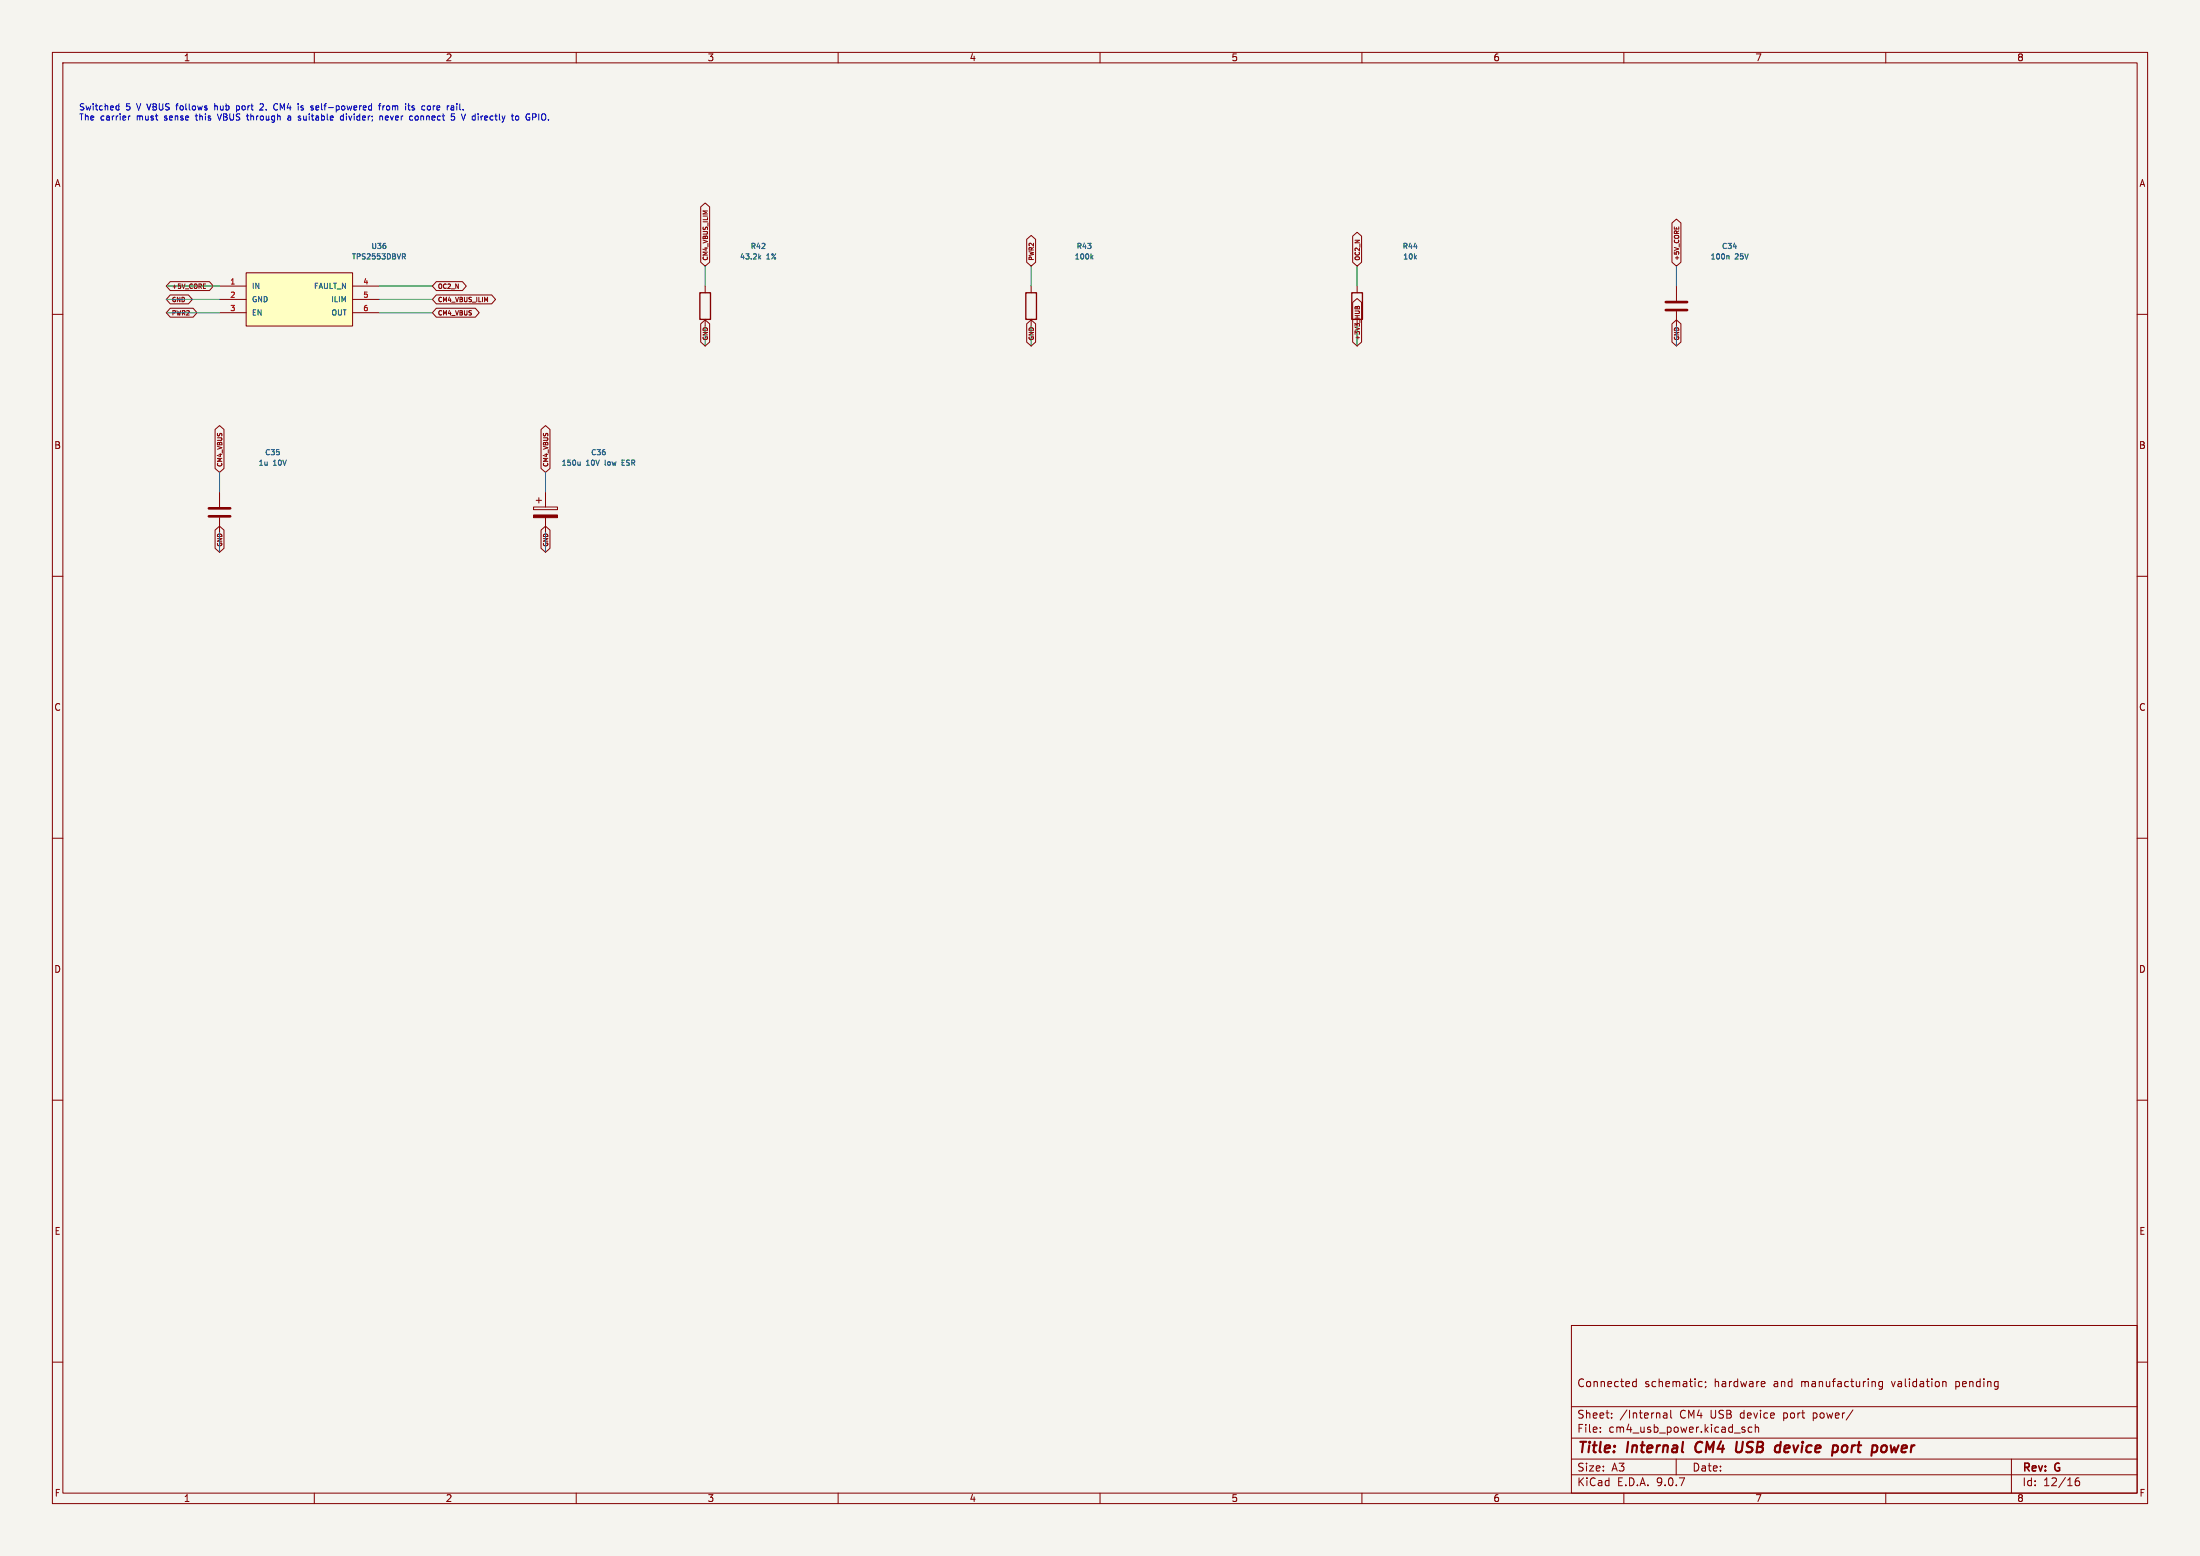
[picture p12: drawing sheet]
<svg xmlns="http://www.w3.org/2000/svg" width="420mm" height="297mm" viewBox="0 0 420 297" stroke-linecap="round" stroke-linejoin="round" font-family="sans-serif">
<path d="M0 0h420v297h-420z" fill="#f5f4ef" stroke="#f5f4ef" stroke-width=".19"/>
<g fill="none" stroke="#840000" stroke-width=".19">
<path d="M10 10h400v277h-400zM12 12h396v273h-396zM60 10v2M110 10v2M160 10v2M210 10v2M260 10v2M310 10v2M360 10v2M134.6 54.6v1.3M196.8 54.6v1.3M259.1 54.6v1.3"/>
<path d="M320 54.6v2.8M320 59.4v2.8M10 60h2M134.6 61v1.2M196.8 61v1.2M408 60h2M41.9 94v2.8M41.9 98.8v2.8M101.9 96.8h4.5v.5h-4.5zM102.4 95.5h1M102.9 95v1M104.1 94v2.8"/>
<path d="M104.1 98.8v2.8M10 110h2M408 110h2M10 160h2M408 160h2M10 210h2M408 210h2M300 253h108v32h-108zM10 260h2M300 278.5h108M300 274.5h108M300 268.5h108"/>
<path d="M305.5 273.2v.2M305.5 272.5v.1M307.7 270.5v.2M307.7 269.8v.1M311.7 264.4l.2 .3 .5-.1M312.4 263.2v1.5M312.4 263.8l-.5-.1-.2 .3M317.6 269.8h.6v.9M318.2 270l-.5 .1a.29 .29 0 0 0-.2 .3 .29 .29 0 0 0 .2 .3l.5-.1M318.9 269.2v1.3l.3 .2M320 278.5v3M324.4 264.6h.5"/>
<path d="M324.4 263.8h.5M325.6 263.8v.1M325.7 264.6l-.2 .3M332.7 272.9l.4 .1 .1 .2-.3 .2h-.2M332.7 272.4l.4 .1M334.4 272.5l-.4-.1-.3 .3 .2 .6h.5M335.1 272.5l.2-.1 .4 .1v.9M335.1 271.9v1.5M336.4 263.7l.5 .1v.2l-.7 .2M336.9 264.6l-.5 .1M353.7 269.1l-1.3 1.9M357.9 263.8l.1 .9"/>
<path d="M359.4 263.8l-.5-.1-.2 .3 .1 .6h.6M359.4 263.7v1.2l-.3 .3-.4-.1M370.9 263.8h.5l.1 .9M384 278.5v6.5M408 260h2M60 285v2M110 285v2M160 285v2M210 285v2M260 285v2M300 281.5h108M310 285v2"/>
<path d="M360 285v2M396.9 282.1a.59 .59 0 0 0-.7 .6v.6l.1 .2 .4 .1 .2-.2 .1-.5-.1-.2h-.5l-.2 .2"/>
</g>
<path d="M323.9 275.5a1.27 1.27 0 0 0 0 1.6M331.5 277v.1a.66 .66 0 0 0 .9-.1M331.6 275.2l-.2 1.6M352.4 275.9a.62 .62 0 0 0-.8 .4v.7l.6 .2M359.6 275.9l.5 .1 .1 .3-.1 .5-.4 .4" fill="none" stroke="#840000" stroke-width=".4"/>
<path d="M318 57.7h4.1M318 59.2h4.1M39.9 97h4M39.9 98.6h4" fill="none" stroke="#840000" stroke-width=".51"/>
<path d="M144.9 49.1l.3 .3M145.2 48.8l-.3 .4M208.4 49.1l.3 .3M208.7 48.8l-.4 .4M329.8 48.8l.3 .1v.5M110.8 88.1v.7M110.8 88.7l-.3 .1M118.8 88.3h.3M119.2 87.8h-.4v1h.4" fill="none" stroke="#006464" stroke-width=".19"/>
<path d="M133.6 55.9h2v5.1h-2zM195.8 55.9h2.1v5.1h-2.1zM258.1 55.9h2v5.1h-2z" fill="none" stroke="#840000" stroke-width=".25"/>
<path d="M101.9 98.3h4.5v.5h-4.5z" fill="#840000" stroke="#840000" stroke-width=".19"/>
<path d="M47 52.1h20.3v10.1h-20.3z" fill="#ffffc2"/>
<g fill="none" stroke="#840000" stroke-width=".19">
<path d="M133.8 39.5l.8-.8 .9 .8v10.6l-.9 .7-.8-.7zM32.5 58.8h4.4l.7 .9-.7 .8h-4.4l-.8-.8zM32.5 56.3h3.5l.7 .9-.7 .8h-3.5l-.8-.8zM32.5 53.8h7.5l.7 .8-.7 .9h-7.5l-.8-.9zM38.8 55.1h.4M38.8 54.2h.4M41.9 54.6h5.1M41.9 57.2h5.1M41.9 59.7h5.1M47 52.1h20.3v10.1h-20.3zM67.3 54.6h5.1M67.3 57.2h5.1"/>
<path d="M67.3 59.7h5.1M83.3 58.8h7.4l.8 .9-.8 .8h-7.4l-.8-.8zM83.3 56.3h10.6l.7 .9-.7 .8h-10.6l-.8-.8zM83.3 53.8h5l.7 .8-.7 .9h-5l-.8-.9zM196 45.7l.8-.8 .9 .8v4.4l-.9 .7-.8-.7zM258.2 57.7l.9-.7 .8 .7v7.6l-.8 .7-.9-.7zM258.2 45.1l.9-.8 .8 .8v5l-.8 .7-.9-.7zM259.1 58.7l.1-.2h.2l.1 .5M259.1 58.7l-.3-.2-.1 .5M259.1 58.7v.3M319.2 42.6l.8-.8 .9 .8v7.5l-.9 .7-.8-.7zM319.6 43.3v.4"/>
<path d="M320.5 43.3v.4M133.8 61.8l.8-.7 .9 .7v3.5l-.9 .7-.8-.7zM196 61.8l.8-.7 .9 .7v3.5l-.9 .7-.8-.7zM319.2 61.8l.8-.7 .9 .7v3.5l-.9 .7-.8-.7zM41.1 82l.8-.8 .9 .8v7.4l-.9 .8-.8-.8zM103.3 82l.8-.8 .9 .8v7.4l-.9 .8-.8-.8zM41.1 101.2l.8-.8 .9 .8v3.5l-.9 .7-.8-.7zM103.3 101.2l.8-.8 .9 .8v3.5l-.9 .7-.8-.7z"/>
</g>
<path d="M76.8 48.4h.4l.2 .2-.1 .3-.5 .1M77.1 49l.3 .4" fill="none" stroke="#006464" stroke-width=".19"/>
<g fill="none" stroke="#009600" stroke-width=".19">
<path d="M31.7 54.6h10.2M31.7 59.7h10.2M31.7 57.2h10.2M72.4 54.6h10.1M72.4 59.7h10.1M72.4 57.2h10.1M134.6 50.8v3.8M196.8 50.8v3.8M259.1 50.8v3.8M320 50.8v3.8M134.6 62.2v3.8M196.8 62.2v3.8"/>
<path d="M259.1 62.2v3.8M320 62.2v3.8M41.9 90.2v3.8M104.1 90.2v3.8M41.9 101.6v3.8M104.1 101.6v3.8"/>
</g>
<g fill="none" stroke="#0000c2" stroke-width=".19">
<path d="M22.7 19.8v1.2M41 19.8v1.2M49.6 19.9l.5-.1 .2 .2M52.5 19.9h.5M72.7 19.8l-.3 .2v1M87.2 19.8v.1M22.2 20.9h.5M22.2 20.3h.5M24.5 22.1v.8M24.9 22.1l-.4 .3M33.6 20.2h.4M37.3 22.1h.4"/>
<path d="M41.3 20.2l-.3 .1M41.5 21.7l.4 1.2M45.2 20.9h.4M45.2 20.3h.4M45.2 20.2v1.2M47.4 22.9h.1M50.3 20.1l-.7 .9h.7M53 20.9h-.5M55 22.2h.4l.1 .7M55.5 22.4l-.6 .2 .2 .3h.4M57.6 20.6l.3 .1 .1 .1-.4 .2M57.6 20.2l.3 .1"/>
<path d="M60.7 20.2l-.4 .2 .1 .5 .3 .1M60.9 20.5l-.6 .1M65 22.2v.6l.6 .1M65.6 21.7v1.2M72.2 20.2h.5M72.5 22.2h.5v.7M72.5 22.1v.8M73.1 20.2v.8M73.4 20.2l-.3 .2M73.9 20.3l-.1 .1 .1 .5M74 22.1l-.4 .2v.6h.4M74.1 22.4l-.5 .1"/>
<path d="M77.8 20.2h.5M78.2 21h.1M79.1 20.3l-.3-.1-.2 .2 .1 .1 .4 .2v.2h-.5M79.7 22.2l-.3-.1-.2 .3 .1 .5h.4M81.8 20.2l.4 .2-.1 .5-.3 .1M86.6 22.2l.2 .2v.3l-.2 .2M87.2 20.2v.8M90.2 22.2v.6M98.6 22.1l.4 .3v.4l-.4 .1M102.9 21.7v1.2"/>
</g>
<g font-size="2.8" fill="#840000">
<text x="301" y="277.9">Title:</text>
<text x="310.6" y="277.9">Internal</text>
<text x="324.5" y="277.9">CM4</text>
<text x="333" y="277.9">USB</text>
<text x="341.3" y="277.9">device</text>
<text x="353.1" y="277.9">port</text>
<text x="361.4" y="277.9">power</text>
</g>
<g font-size="2.1" fill="#840000">
<text x="301" y="265">Connected</text>
<text x="313.9" y="265">schematic;</text>
<text x="327.3" y="265">hardware</text>
<text x="338.7" y="265">and</text>
<text x="344.1" y="265">manufacturing</text>
<text x="361.6" y="265">validation</text>
<text x="373.9" y="265">pending</text>
<text x="301" y="273.7">File:</text>
<text x="301" y="271">Sheet:</text>
<text x="307.1" y="273.7">cm4_usb_power.kicad_sch</text>
<text x="309.2" y="271">/Internal</text>
<text x="320.7" y="271">CM4</text>
<text x="326.7" y="271">USB</text>
<text x="332.5" y="271">device</text>
<text x="340.8" y="271">port</text>
<text x="346.6" y="271">power/</text>
<text x="301" y="281.1">Size:</text>
<text x="307.6" y="281.1">A3</text>
<text x="323" y="281.1">Date:</text>
<text x="386" y="281.3">Rev:</text>
<text x="392.4" y="281.3">G</text>
<text x="301" y="283.9">KiCad</text>
<text x="308.7" y="283.9">E.D.A.</text>
<text x="316.3" y="283.9">9.0.7</text>
<text x="386" y="283.9">Id:</text>
<text x="390.1" y="283.9">12/16</text>
</g>
<g font-size="1.8" fill="#840000">
<text x="35" y="11.9">1</text>
<text x="85" y="11.9">2</text>
<text x="135" y="11.9">3</text>
<text x="185" y="11.9">4</text>
<text x="235" y="11.9">5</text>
<text x="285" y="11.9">6</text>
<text x="335" y="11.9">7</text>
<text x="385" y="11.9">8</text>
<text x="10.3" y="35.9">A</text>
<text x="408.3" y="35.9">A</text>
<text x="10.3" y="85.9">B</text>
<text x="408.2" y="85.9">B</text>
<text x="10.3" y="135.9">C</text>
<text x="408.2" y="135.9">C</text>
<text x="10.3" y="185.9">D</text>
<text x="408.2" y="185.9">D</text>
<text x="10.3" y="235.9">E</text>
<text x="408.3" y="235.9">E</text>
<text x="10.3" y="285.9">F</text>
<text x="35" y="286.9">1</text>
<text x="85" y="286.9">2</text>
<text x="135" y="286.9">3</text>
<text x="185" y="286.9">4</text>
<text x="235" y="286.9">5</text>
<text x="285" y="286.9">6</text>
<text x="335" y="286.9">7</text>
<text x="385" y="286.9">8</text>
<text x="408.3" y="285.9">F</text>
</g>
<g font-size="1.7" fill="#0000c2">
<text x="15" y="21.4">Switched</text>
<text x="15" y="23.3">The</text>
<text x="19.2" y="23.3">carrier</text>
<text x="24" y="21.4">5</text>
<text x="26.2" y="23.3">must</text>
<text x="26.3" y="21.4">V VBUS</text>
<text x="31.7" y="23.3">sense</text>
<text x="34.2" y="21.4">follows</text>
<text x="37.9" y="23.3">this</text>
<text x="41.7" y="21.4">hub</text>
<text x="42.4" y="23.3">VBUS</text>
<text x="46.1" y="21.4">port</text>
<text x="48.1" y="23.3">through</text>
<text x="50.8" y="21.4">2.</text>
<text x="53.7" y="21.4">CM4</text>
<text x="56.1" y="23.3">a</text>
<text x="58.3" y="23.3">suitable</text>
<text x="58.5" y="21.4">is</text>
<text x="61.2" y="21.4">self-powered</text>
<text x="66.6" y="23.3">divider;</text>
<text x="74.3" y="23.3">never</text>
<text x="74.4" y="21.4">from</text>
<text x="79.7" y="21.4">its</text>
<text x="80.2" y="23.3">connect</text>
<text x="83" y="21.4">core</text>
<text x="88" y="21.4">rail.</text>
<text x="88.4" y="23.3">5</text>
<text x="90.7" y="23.3">V directly</text>
<text x="100.7" y="23.3">to</text>
<text x="103.6" y="23.3">GPIO.</text>
</g>
<g font-size="1.4" fill="#006464">
<text x="70.8" y="47.7">U36</text>
<text x="143.2" y="47.7">R42</text>
<text x="205.4" y="47.7">R43</text>
<text x="267.7" y="47.7">R44</text>
<text x="328.6" y="47.7">C34</text>
<text x="67.1" y="49.7">TPS2553DBVR</text>
<text x="141.2" y="49.7">43.2k</text>
<text x="146.3" y="49.7">1%</text>
<text x="205" y="49.7">100k</text>
<text x="267.8" y="49.7">10k</text>
<text x="326.4" y="49.7">100n</text>
<text x="331.2" y="49.7">25V</text>
<text x="48" y="55.3">IN</text>
<text x="48" y="57.9">GND</text>
<text x="59.8" y="55.3">FAULT_N</text>
<text x="63.1" y="57.9">ILIM</text>
<text x="48" y="60.4">EN</text>
<text x="63.1" y="60.4">OUT</text>
<text x="49.3" y="89.1">1u</text>
<text x="50.5" y="87.1">C35</text>
<text x="52.1" y="89.1">10V</text>
<text x="107.1" y="89.1">150u</text>
<text x="111.9" y="89.1">10V</text>
<text x="112.7" y="87.1">C36</text>
<text x="115.7" y="89.1">low</text>
<text x="119.2" y="89.1">ESR</text>
</g>
<g font-size="1.4" fill="#a90000">
<text x="43.8" y="54.4">1</text>
<text x="43.8" y="56.9">2</text>
<text x="43.8" y="59.4">3</text>
<text x="69.2" y="54.4">4</text>
<text x="69.2" y="56.9">5</text>
<text x="69.2" y="59.4">6</text>
</g>
<g font-size="1.2" fill="#840000">
<text x="135.3" y="49.8" transform="rotate(-90 135.3 49.8)">CM4_VBUS_ILIM</text>
<text x="197.6" y="49.8" transform="rotate(-90 197.6 49.8)">PWR2</text>
<text x="259.8" y="49.8" transform="rotate(-90 259.8 49.8)">OC2_N</text>
<text x="320.8" y="49.8" transform="rotate(-90 320.8 49.8)">+5V_CORE</text>
<text x="32.7" y="57.9">GND</text>
<text x="32.7" y="55.3">+5V_CORE</text>
<text x="83.5" y="57.9">CM4_VBUS_ILIM</text>
<text x="83.5" y="55.3">OC2_N</text>
<text x="32.7" y="60.4">PWR2</text>
<text x="83.5" y="60.4">CM4_VBUS</text>
<text x="135.3" y="65.1" transform="rotate(-90 135.3 65.1)">GND</text>
<text x="197.6" y="65.1" transform="rotate(-90 197.6 65.1)">GND</text>
<text x="259.8" y="65.1" transform="rotate(-90 259.8 65.1)">+3V3_HUB</text>
<text x="320.8" y="65.1" transform="rotate(-90 320.8 65.1)">GND</text>
<text x="42.6" y="89.2" transform="rotate(-90 42.6 89.2)">CM4_VBUS</text>
<text x="104.9" y="89.2" transform="rotate(-90 104.9 89.2)">CM4_VBUS</text>
<text x="42.6" y="104.5" transform="rotate(-90 42.6 104.5)">GND</text>
<text x="104.9" y="104.5" transform="rotate(-90 104.9 104.5)">GND</text>
</g>
</svg>
